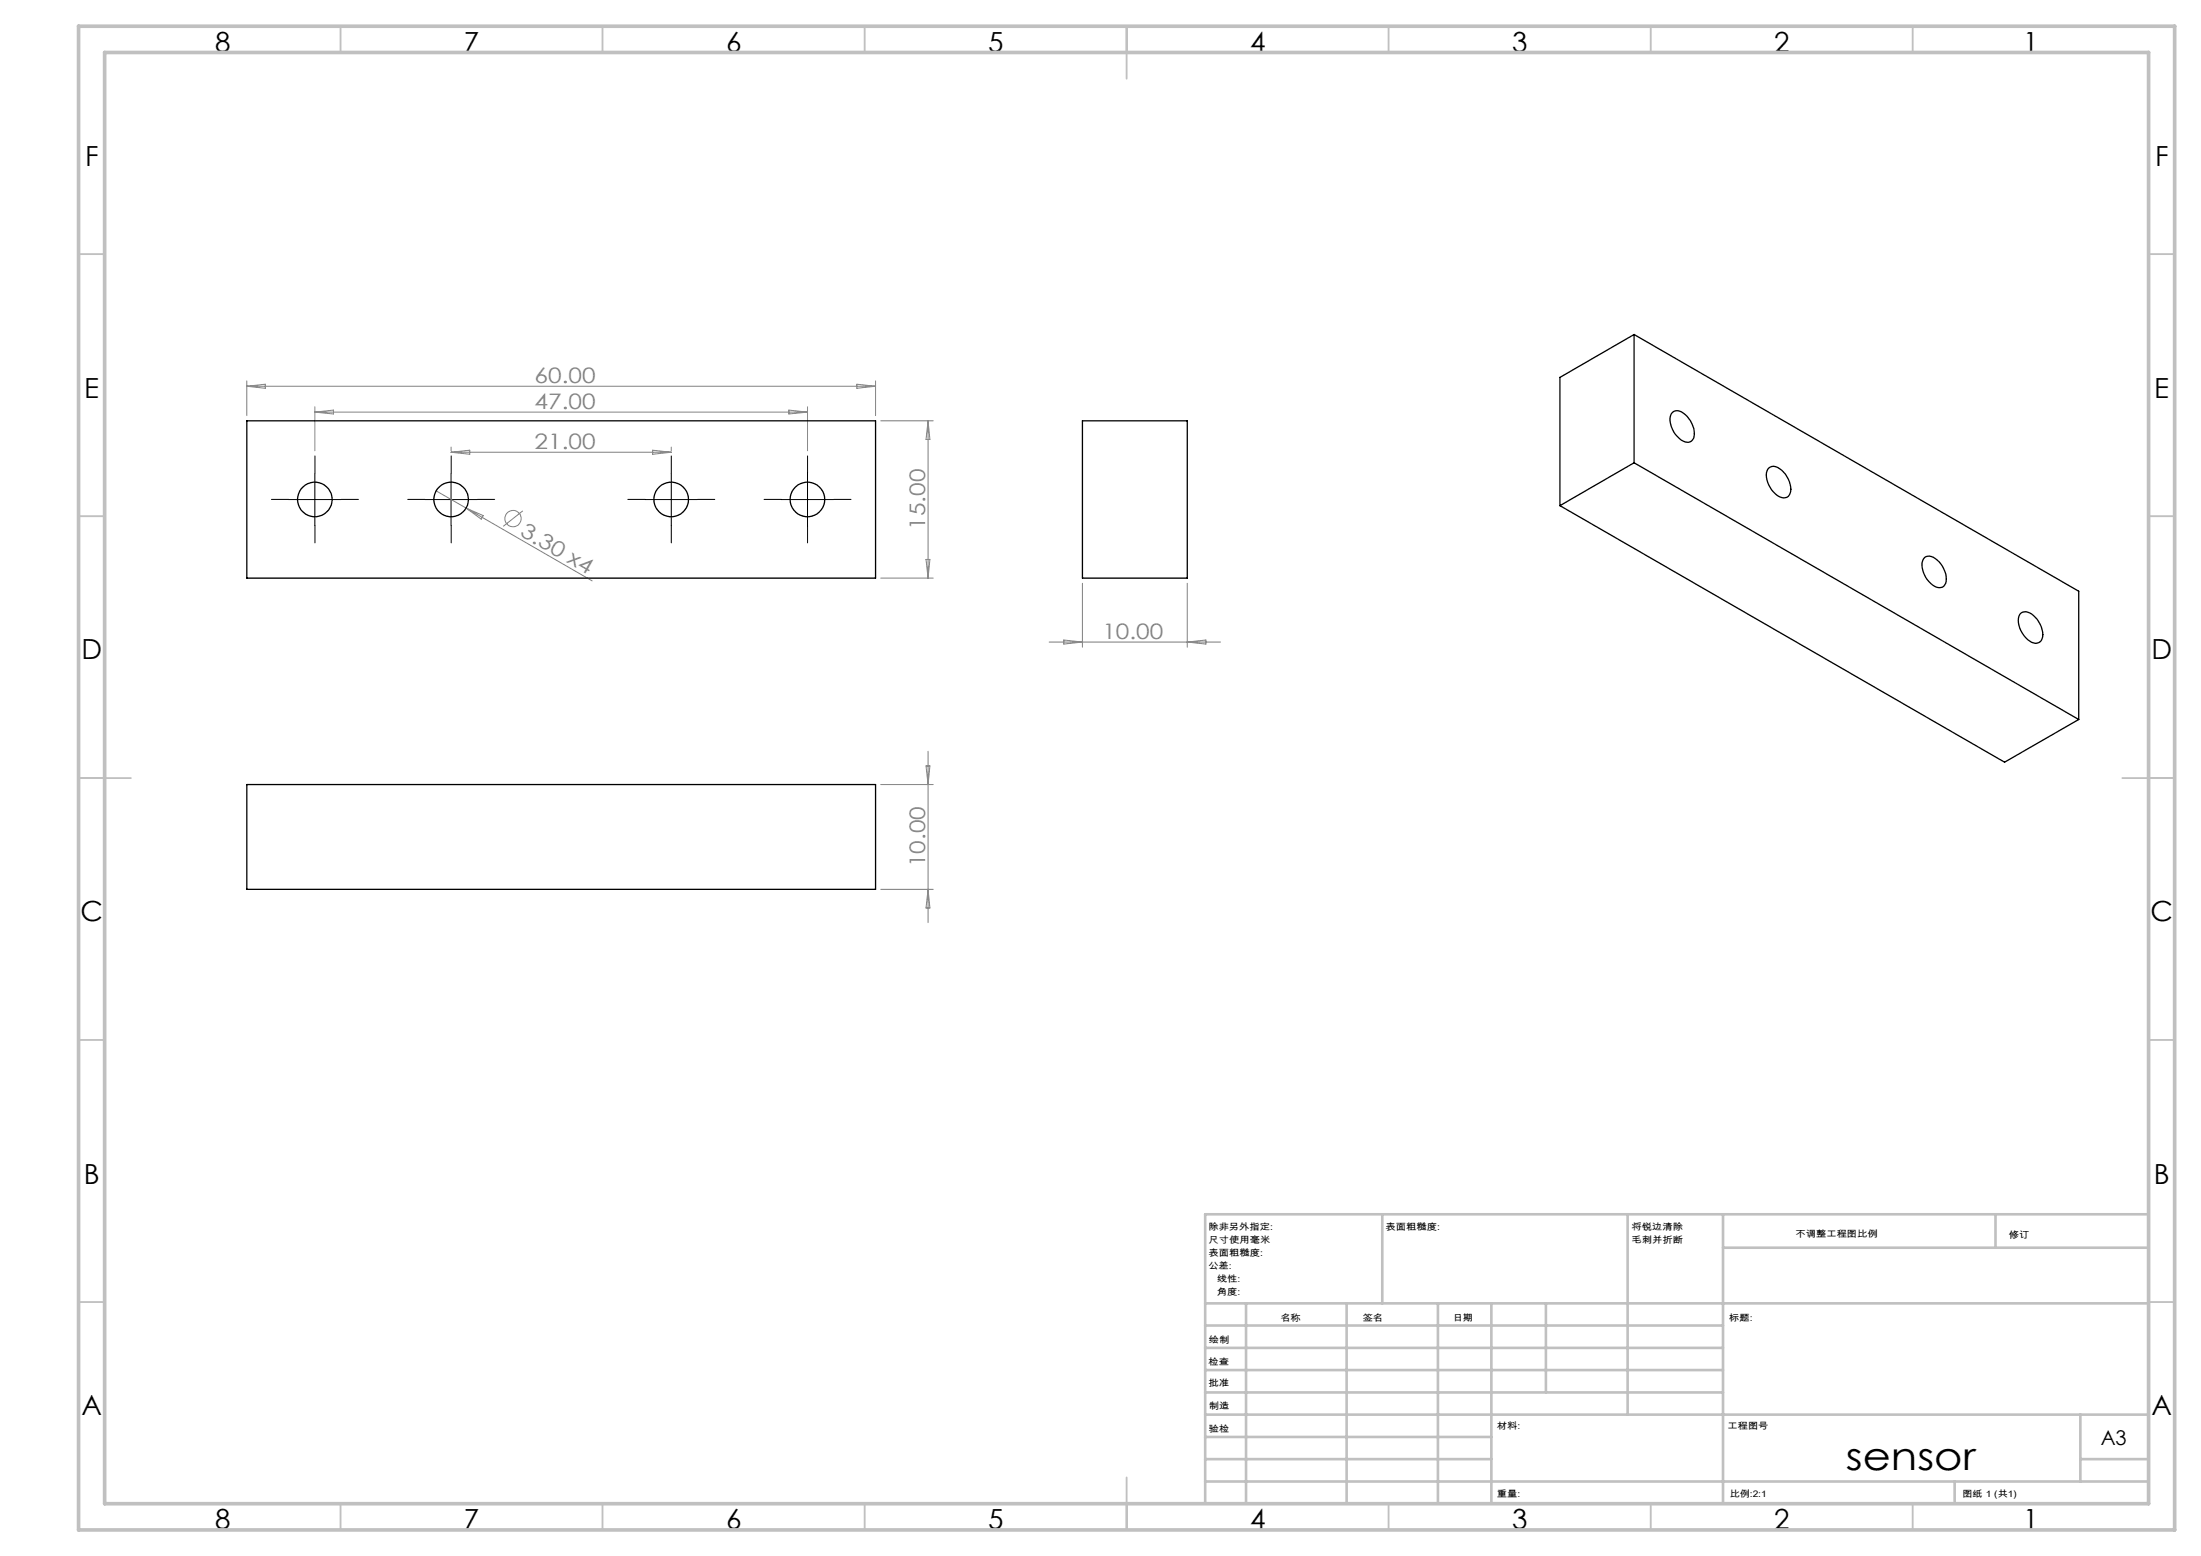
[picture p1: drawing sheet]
<svg xmlns="http://www.w3.org/2000/svg" width="420mm" height="297mm" viewBox="0 0 420 297" stroke-linecap="round" stroke-linejoin="round" font-family="sans-serif">
<g fill="none" stroke="#808080" stroke-width=".19">
<path d="M47.1 72.7v6.6M47.1 73.7h120M47.1 73.7l3.5-.4v.8zM60.1 77.6v8.4M60.1 78.7h94M60.1 78.7l3.5-.4v.7zM150.5 78.3l3.6 .4-3.6 .3zM154.1 77.6v8.4M163.5 73.3l3.6 .4-3.6 .4zM167.1 72.7v6.6M83.2 93.7l5.7 3.3M86.1 85.3v.7"/>
<path d="M86.1 86.3h42M86.1 86.3l3.5-.4v.8zM88.9 97l24.1 13.9M88.9 97l3.3 1.4-.4 .7zM99.8 97.5l-3.8 3M124.5 85.9l3.6 .4-3.6 .4zM128.1 85.3v.7M168.1 80.3h10M177.1 80.3v30M177.1 80.3l.3 3.6h-.7zM168.1 110.3h10M176.7 106.8h.7l-.3 3.5z"/>
<path d="M206.6 111.3v12.2M226.6 111.3v12.2M200.2 122.6h32.7M203 122.2l3.6 .4-3.6 .3zM226.6 122.6l3.5-.4v.7zM168.1 149.8h10M176.7 146.2h.7l-.3 3.6zM177.1 143.4v32.7M168.1 169.8h10M177.1 169.8l.3 3.5h-.7z"/>
<circle cx="97.9" cy="99" r="1.56"/>
</g>
<g fill="none" stroke="#000" stroke-width=".19" stroke-dasharray="15.2 1.3 1.3 1.3">
<path d="M55.1 95.3h-3.3M60.1 90.3v-3.3M65.1 95.3h3.3M81.1 95.3h-3.3M86.1 90.3v-3.3M91.1 95.3h3.3M123.1 95.3h-3.3M128.1 90.3v-3.3M133.1 95.3h3.3M149.1 95.3h-3.3M154.1 90.3v-3.3M159.1 95.3h3.3"/>
<path d="M60.1 100.3v3.3M86.1 100.3v3.3M128.1 100.3v3.3M154.1 100.3v3.3"/>
</g>
<path d="M55.1 95.4h10M60.1 90.3v10M81.1 95.4h10M86.1 90.3v10M123.1 95.4h10M128.1 90.3v10M149.1 95.4h10M154.1 90.3v10" fill="none" stroke="#000" stroke-width=".19"/>
<g fill="none" stroke="#c0c0c0" stroke-width=".35">
<path d="M65 5v5M115 5v5M165 5v5M215 5v10M265 5v5M315 5v5M365 5v5M15 48.5h5M410 48.5h5M15 98.5h5M410 98.5h5M15 148.5h10"/>
<path d="M405 148.5h10M15 198.5h5M410 198.5h5M15 248.5h5M410 248.5h5M65 287v5M115 287v5M165 287v5M215 282v10M265 287v5M315 287v5M365 287v5"/>
</g>
<g fill="none" stroke="#c0c0c0" stroke-width=".5">
<path d="M263.8 231.8v17M310.6 231.8v38.2M328.8 231.8v55.2M328.8 238.2h81.2M380.8 231.8v6.4M410 231.8h-180v55.2M230 248.8h180M230 257.3h98.8M230 253h98.8M237.8 248.8v38.2M257 248.8v38.2M274.4 248.8v38.2"/>
<path d="M284.6 248.8v38.2M295 248.8v17M230 265.8h98.8M230 261.5h98.8M230 278.5h54.6M230 274.3h54.6M230 270h180M397 278.5h13M397 270v12.8M230 282.8h180M373 282.8v4.2"/>
</g>
<path d="M15 5h400v287h-400zM20 10h390v277h-390z" fill="none" stroke="#c0c0c0" stroke-width=".7"/>
<g fill="none" stroke="#000" stroke-width=".25">
<path d="M311.8 63.8v24.5M311.8 63.8l84.9 49.1v24.4M311.8 63.8l-14.1 8.2v24.5M319.2 78.7a1.7 1.7 0 0 1 2.4 .4 4.4 4.4 0 0 1 1.4 4.8 1.67 1.67 0 0 1-2.6-.2 4.6 4.6 0 0 1-1.6-4.4zM47.1 80.3h120v30h-120zM206.6 80.3h20v30h-20zM297.7 96.5l84.8 49 14.2-8.2M311.8 88.3l84.9 49M311.8 88.3l-14.1 8.2M337.5 89.3a1.74 1.74 0 0 1 2.5 .4 4.6 4.6 0 0 1 1.6 4.5 1.45 1.45 0 0 1-2.4 .4 4.8 4.8 0 0 1-2-4.7zM367.2 106.4a1.77 1.77 0 0 1 2.4 .5 4.8 4.8 0 0 1 1.7 4.4 1.46 1.46 0 0 1-2.4 .5 4.8 4.8 0 0 1-2-4.8zM385.6 117a2.11 2.11 0 0 1 2.8 .9 4.2 4.2 0 0 1 1.1 4.3 1.47 1.47 0 0 1-2.2 .1 4.5 4.5 0 0 1-1.9-5z"/>
<path d="M47.1 149.8h120v20h-120z"/>
<circle cx="60.1" cy="95.3" r="3.3"/>
<circle cx="86.1" cy="95.3" r="3.3"/>
<circle cx="128.1" cy="95.3" r="3.3"/>
<circle cx="154.1" cy="95.3" r="3.3"/>
</g>
<text font-size="7.4" x="352.2" y="280.5">sensor</text>
<g font-size="5.3">
<text x="41" y="9.9">8</text>
<text x="88.5" y="9.9">7</text>
<text x="138.5" y="9.9">6</text>
<text x="188.5" y="9.9">5</text>
<text x="238.5" y="9.9">4</text>
<text x="288.5" y="9.9">3</text>
<text x="338.5" y="9.9">2</text>
<text x="386" y="9.9">1</text>
<text x="16.2" y="31.7">F</text>
<text x="411.2" y="31.7">F</text>
<text x="16.1" y="75.9">E</text>
<text x="411.1" y="75.9">E</text>
<text x="15.5" y="125.9">D</text>
<text x="410.5" y="125.9">D</text>
<text x="15.4" y="175.9">C</text>
<text x="410.4" y="175.9">C</text>
<text x="16" y="225.9">B</text>
<text x="411" y="225.9">B</text>
<text x="15.5" y="270.2">A</text>
<text x="410.5" y="270.2">A</text>
<text x="41" y="291.9">8</text>
<text x="88.5" y="291.9">7</text>
<text x="138.5" y="291.9">6</text>
<text x="188.5" y="291.9">5</text>
<text x="238.5" y="291.9">4</text>
<text x="288.5" y="291.9">3</text>
<text x="338.5" y="291.9">2</text>
<text x="386" y="291.9">1</text>
</g>
<g font-size="4.1" fill="#808080">
<text x="102" y="73.1">60.00</text>
<text x="102" y="78.1">47.00</text>
<text x="102" y="85.7">21.00</text>
<text x="176.5" y="101.1" transform="rotate(-90 176.5 101.1)">15.00</text>
<text x="99.1" y="102.1" transform="rotate(30 99.1 102.1)">3.30 x4</text>
<text x="210.4" y="122">10.00</text>
<text x="176.5" y="165.5" transform="rotate(-90 176.5 165.5)">10.00</text>
</g>
<text font-size="3.9" x="400.9" y="275.8">A3</text>
<g font-size="1.7">
<text x="230.6" y="234.8">除非另外指定:</text>
<text x="230.6" y="237.3">尺寸使用毫米</text>
<text x="230.6" y="239.8">表面粗糙度:</text>
<text x="264.4" y="234.8">表面粗糙度:</text>
<text x="311.3" y="234.7">将锐边清除</text>
<text x="311.3" y="237.2">毛刺并折断</text>
<text x="342.6" y="236.2">不调整工程图比例</text>
<text x="383.3" y="236.4">修订</text>
<text x="230.6" y="242.3">公差:</text>
<text x="232.2" y="244.8">线性:</text>
<text x="232.2" y="247.3">角度:</text>
<text x="230.7" y="256.3">绘制</text>
<text x="244.3" y="252.2">名称</text>
<text x="260" y="252.1">签名</text>
<text x="277.2" y="252.1">日期</text>
<text x="330" y="252.1">标题:</text>
<text x="230.6" y="260.5">检查</text>
<text x="230.6" y="264.5">批准</text>
<text x="230.7" y="269">制造</text>
<text x="230.7" y="273.3">验检</text>
<text x="285.6" y="272.7">材料:</text>
<text x="329.6" y="272.7">工程图号</text>
<text x="285.6" y="285.7">重量:</text>
<text x="330.1" y="285.8">比例:2:1</text>
<text x="374.5" y="285.8">图纸 1 (共1)</text>
</g>
</svg>
